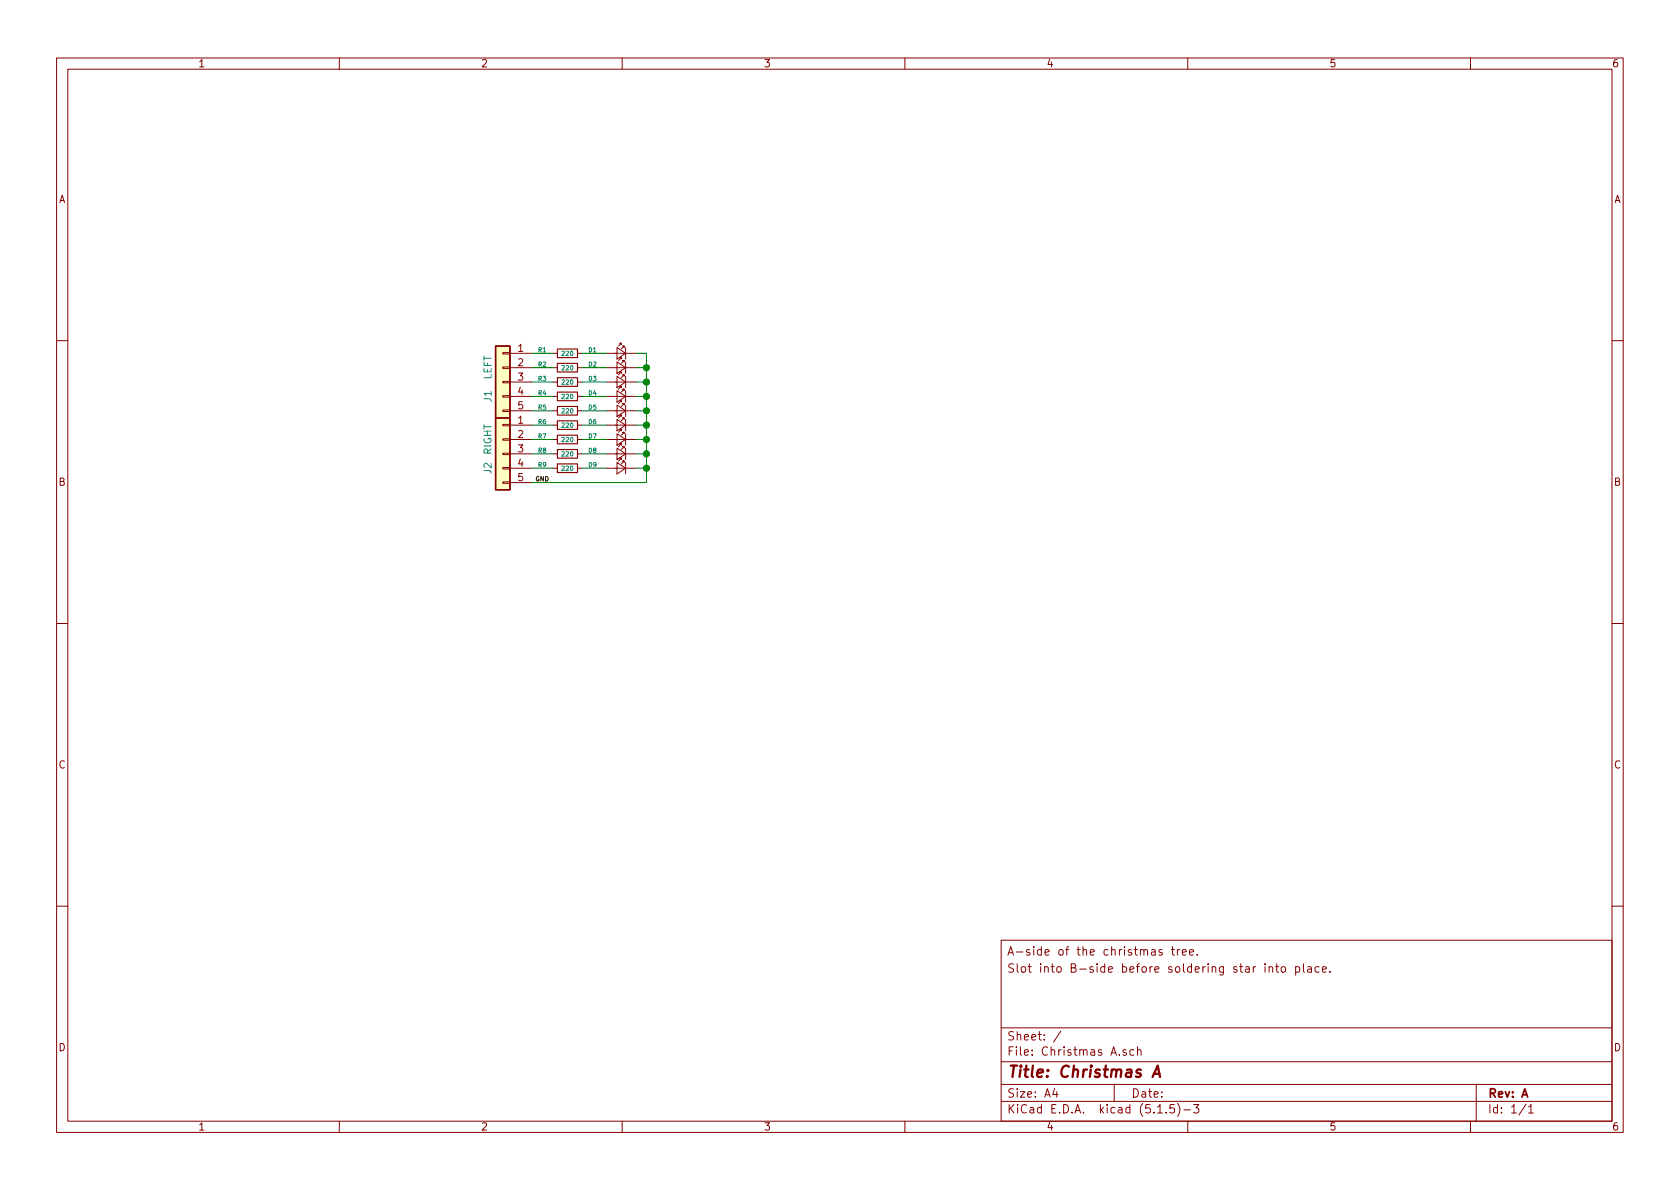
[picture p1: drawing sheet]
EESchema Schematic File Version 4
EELAYER 30 0
EELAYER END
$Descr A4 11693 8268
encoding utf-8
Sheet 1 1
Title "Christmas A"
Date ""
Rev "A"
Comp ""
Comment1 ""
Comment2 ""
Comment3 "Slot into B-side before soldering star into place."
Comment4 "A-side of the christmas tree."
$EndDescr
$Comp
L Device:R_Small R1
U 1 1
P 3950 2450
F 0 "R1" V 3925 2275 31  0000 C CNN
F 1 "220" V 3950 2450 31  0000 C CNN
F 2 "christmas:resistor" H 3950 2450 50  0001 C CNN
F 3 "~" H 3950 2450 50  0001 C CNN
	1    3950 2450
	0    1    1    0   
$EndComp
Wire Wire Line
	3700 2450 3850 2450
$Comp
L Device:R_Small R2
U 1 1
P 3950 2550
F 0 "R2" V 3925 2375 31  0000 C CNN
F 1 "220" V 3950 2550 31  0000 C CNN
F 2 "christmas:resistor" H 3950 2550 50  0001 C CNN
F 3 "~" H 3950 2550 50  0001 C CNN
	1    3950 2550
	0    1    1    0   
$EndComp
Wire Wire Line
	3700 2550 3850 2550
$Comp
L Device:R_Small R3
U 1 1
P 3950 2650
F 0 "R3" V 3925 2475 31  0000 C CNN
F 1 "220" V 3950 2650 31  0000 C CNN
F 2 "christmas:resistor" H 3950 2650 50  0001 C CNN
F 3 "~" H 3950 2650 50  0001 C CNN
	1    3950 2650
	0    1    1    0   
$EndComp
Wire Wire Line
	3700 2650 3850 2650
$Comp
L Device:R_Small R4
U 1 1
P 3950 2750
F 0 "R4" V 3925 2575 31  0000 C CNN
F 1 "220" V 3950 2750 31  0000 C CNN
F 2 "christmas:resistor" H 3950 2750 50  0001 C CNN
F 3 "~" H 3950 2750 50  0001 C CNN
	1    3950 2750
	0    1    1    0   
$EndComp
Wire Wire Line
	3700 2750 3850 2750
$Comp
L Device:R_Small R5
U 1 1
P 3950 2850
F 0 "R5" V 3925 2675 31  0000 C CNN
F 1 "220" V 3950 2850 31  0000 C CNN
F 2 "christmas:resistor" H 3950 2850 50  0001 C CNN
F 3 "~" H 3950 2850 50  0001 C CNN
	1    3950 2850
	0    1    1    0   
$EndComp
Wire Wire Line
	3700 2850 3850 2850
$Comp
L Device:R_Small R6
U 1 1
P 3950 2950
F 0 "R6" V 3925 2775 31  0000 C CNN
F 1 "220" V 3950 2950 31  0000 C CNN
F 2 "christmas:resistor" H 3950 2950 50  0001 C CNN
F 3 "~" H 3950 2950 50  0001 C CNN
	1    3950 2950
	0    1    1    0   
$EndComp
Wire Wire Line
	3700 2950 3850 2950
$Comp
L Device:R_Small R7
U 1 1
P 3950 3050
F 0 "R7" V 3925 2875 31  0000 C CNN
F 1 "220" V 3950 3050 31  0000 C CNN
F 2 "christmas:resistor" H 3950 3050 50  0001 C CNN
F 3 "~" H 3950 3050 50  0001 C CNN
	1    3950 3050
	0    1    1    0   
$EndComp
Wire Wire Line
	3700 3050 3850 3050
$Comp
L Device:R_Small R8
U 1 1
P 3950 3150
F 0 "R8" V 3925 2975 31  0000 C CNN
F 1 "220" V 3950 3150 31  0000 C CNN
F 2 "christmas:resistor" H 3950 3150 50  0001 C CNN
F 3 "~" H 3950 3150 50  0001 C CNN
	1    3950 3150
	0    1    1    0   
$EndComp
Wire Wire Line
	3700 3150 3850 3150
$Comp
L Device:R_Small R9
U 1 1
P 3950 3250
F 0 "R9" V 3925 3075 31  0000 C CNN
F 1 "220" V 3950 3250 31  0000 C CNN
F 2 "christmas:resistor" H 3950 3250 50  0001 C CNN
F 3 "~" H 3950 3250 50  0001 C CNN
	1    3950 3250
	0    1    1    0   
$EndComp
Wire Wire Line
	3700 3250 3850 3250
$Comp
L Device:LED_Small D2
U 1 1
P 4325 2550
F 0 "D2" H 4525 2575 31  0000 C CNN
F 1 "LED_Small" H 4325 2436 50  0001 C CNN
F 2 "christmas:LED_D5.0mm" V 4325 2550 50  0001 C CNN
F 3 "~" V 4325 2550 50  0001 C CNN
	1    4325 2550
	-1   0    0    -1  
$EndComp
Wire Wire Line
	4050 2550 4225 2550
$Comp
L Device:LED_Small D3
U 1 1
P 4325 2650
F 0 "D3" H 4525 2675 31  0000 C CNN
F 1 "LED_Small" H 4325 2536 50  0001 C CNN
F 2 "christmas:LED_D5.0mm" V 4325 2650 50  0001 C CNN
F 3 "~" V 4325 2650 50  0001 C CNN
	1    4325 2650
	-1   0    0    -1  
$EndComp
Wire Wire Line
	4050 2650 4225 2650
$Comp
L Device:LED_Small D4
U 1 1
P 4325 2750
F 0 "D4" H 4525 2775 31  0000 C CNN
F 1 "LED_Small" H 4325 2636 50  0001 C CNN
F 2 "christmas:LED_D5.0mm" V 4325 2750 50  0001 C CNN
F 3 "~" V 4325 2750 50  0001 C CNN
	1    4325 2750
	-1   0    0    -1  
$EndComp
Wire Wire Line
	4050 2750 4225 2750
$Comp
L Device:LED_Small D5
U 1 1
P 4325 2850
F 0 "D5" H 4525 2875 31  0000 C CNN
F 1 "LED_Small" H 4325 2736 50  0001 C CNN
F 2 "christmas:LED_D5.0mm" V 4325 2850 50  0001 C CNN
F 3 "~" V 4325 2850 50  0001 C CNN
	1    4325 2850
	-1   0    0    -1  
$EndComp
Wire Wire Line
	4050 2850 4225 2850
$Comp
L Device:LED_Small D6
U 1 1
P 4325 2950
F 0 "D6" H 4525 2975 31  0000 C CNN
F 1 "LED_Small" H 4325 2836 50  0001 C CNN
F 2 "christmas:LED_D5.0mm" V 4325 2950 50  0001 C CNN
F 3 "~" V 4325 2950 50  0001 C CNN
	1    4325 2950
	-1   0    0    -1  
$EndComp
Wire Wire Line
	4050 2950 4225 2950
$Comp
L Device:LED_Small D7
U 1 1
P 4325 3050
F 0 "D7" H 4525 3075 31  0000 C CNN
F 1 "LED_Small" H 4325 2936 50  0001 C CNN
F 2 "christmas:LED_D5.0mm" V 4325 3050 50  0001 C CNN
F 3 "~" V 4325 3050 50  0001 C CNN
	1    4325 3050
	-1   0    0    -1  
$EndComp
Wire Wire Line
	4050 3050 4225 3050
$Comp
L Device:LED_Small D8
U 1 1
P 4325 3150
F 0 "D8" H 4525 3175 31  0000 C CNN
F 1 "LED_Small" H 4325 3036 50  0001 C CNN
F 2 "christmas:LED_D5.0mm" V 4325 3150 50  0001 C CNN
F 3 "~" V 4325 3150 50  0001 C CNN
	1    4325 3150
	-1   0    0    -1  
$EndComp
Wire Wire Line
	4050 3150 4225 3150
$Comp
L Device:LED_Small D9
U 1 1
P 4325 3250
F 0 "D9" H 4525 3275 31  0000 C CNN
F 1 "LED_Small" H 4325 3136 50  0001 C CNN
F 2 "christmas:LED_D5.0mm" V 4325 3250 50  0001 C CNN
F 3 "~" V 4325 3250 50  0001 C CNN
	1    4325 3250
	-1   0    0    -1  
$EndComp
Wire Wire Line
	4050 3250 4225 3250
Wire Wire Line
	4500 2450 4500 2550
Wire Wire Line
	4500 3250 4425 3250
Wire Wire Line
	4425 3150 4500 3150
Connection ~ 4500 3150
Wire Wire Line
	4500 3150 4500 3250
Wire Wire Line
	4425 3050 4500 3050
Connection ~ 4500 3050
Wire Wire Line
	4500 3050 4500 3150
Wire Wire Line
	4425 2950 4500 2950
Connection ~ 4500 2950
Wire Wire Line
	4500 2950 4500 3050
Wire Wire Line
	4425 2850 4500 2850
Connection ~ 4500 2850
Wire Wire Line
	4500 2850 4500 2950
Wire Wire Line
	4425 2750 4500 2750
Connection ~ 4500 2750
Wire Wire Line
	4500 2750 4500 2850
Wire Wire Line
	4425 2650 4500 2650
Connection ~ 4500 2650
Wire Wire Line
	4500 2650 4500 2750
Wire Wire Line
	4425 2550 4500 2550
Connection ~ 4500 2550
Wire Wire Line
	4500 2550 4500 2650
Wire Wire Line
	3700 3350 4500 3350
Wire Wire Line
	4500 3350 4500 3250
Connection ~ 4500 3250
Text Label 3725 3350 0    31   ~ 0
GND
$Comp
L Connector_Generic:Conn_01x05 J1
U 1 1
P 3500 2650
F 0 "J1" V 3600 2550 50  0000 C CNN
F 1 "LEFT" V 3600 2750 50  0000 C CNN
F 2 "Pin_Headers:Pin_Header_Angled_1x05_Pitch2.54mm" H 3500 2650 50  0001 C CNN
F 3 "~" H 3500 2650 50  0001 C CNN
	1    3500 2650
	-1   0    0    -1  
$EndComp
$Comp
L Connector_Generic:Conn_01x05 J2
U 1 1
P 3500 3150
F 0 "J2" V 3600 3050 50  0000 C CNN
F 1 "RIGHT" V 3600 3250 50  0000 C CNN
F 2 "Pin_Headers:Pin_Header_Angled_1x05_Pitch2.54mm" H 3500 3150 50  0001 C CNN
F 3 "~" H 3500 3150 50  0001 C CNN
	1    3500 3150
	-1   0    0    -1  
$EndComp
$Comp
L Device:LED_Small D1
U 1 1
P 4325 2450
F 0 "D1" H 4525 2475 31  0000 C CNN
F 1 "LED_Small" H 4325 2336 50  0001 C CNN
F 2 "christmas:top_star" V 4325 2450 50  0001 C CNN
F 3 "~" V 4325 2450 50  0001 C CNN
	1    4325 2450
	-1   0    0    -1  
$EndComp
Wire Wire Line
	4050 2450 4225 2450
Wire Wire Line
	4425 2450 4500 2450
$EndSCHEMATC
